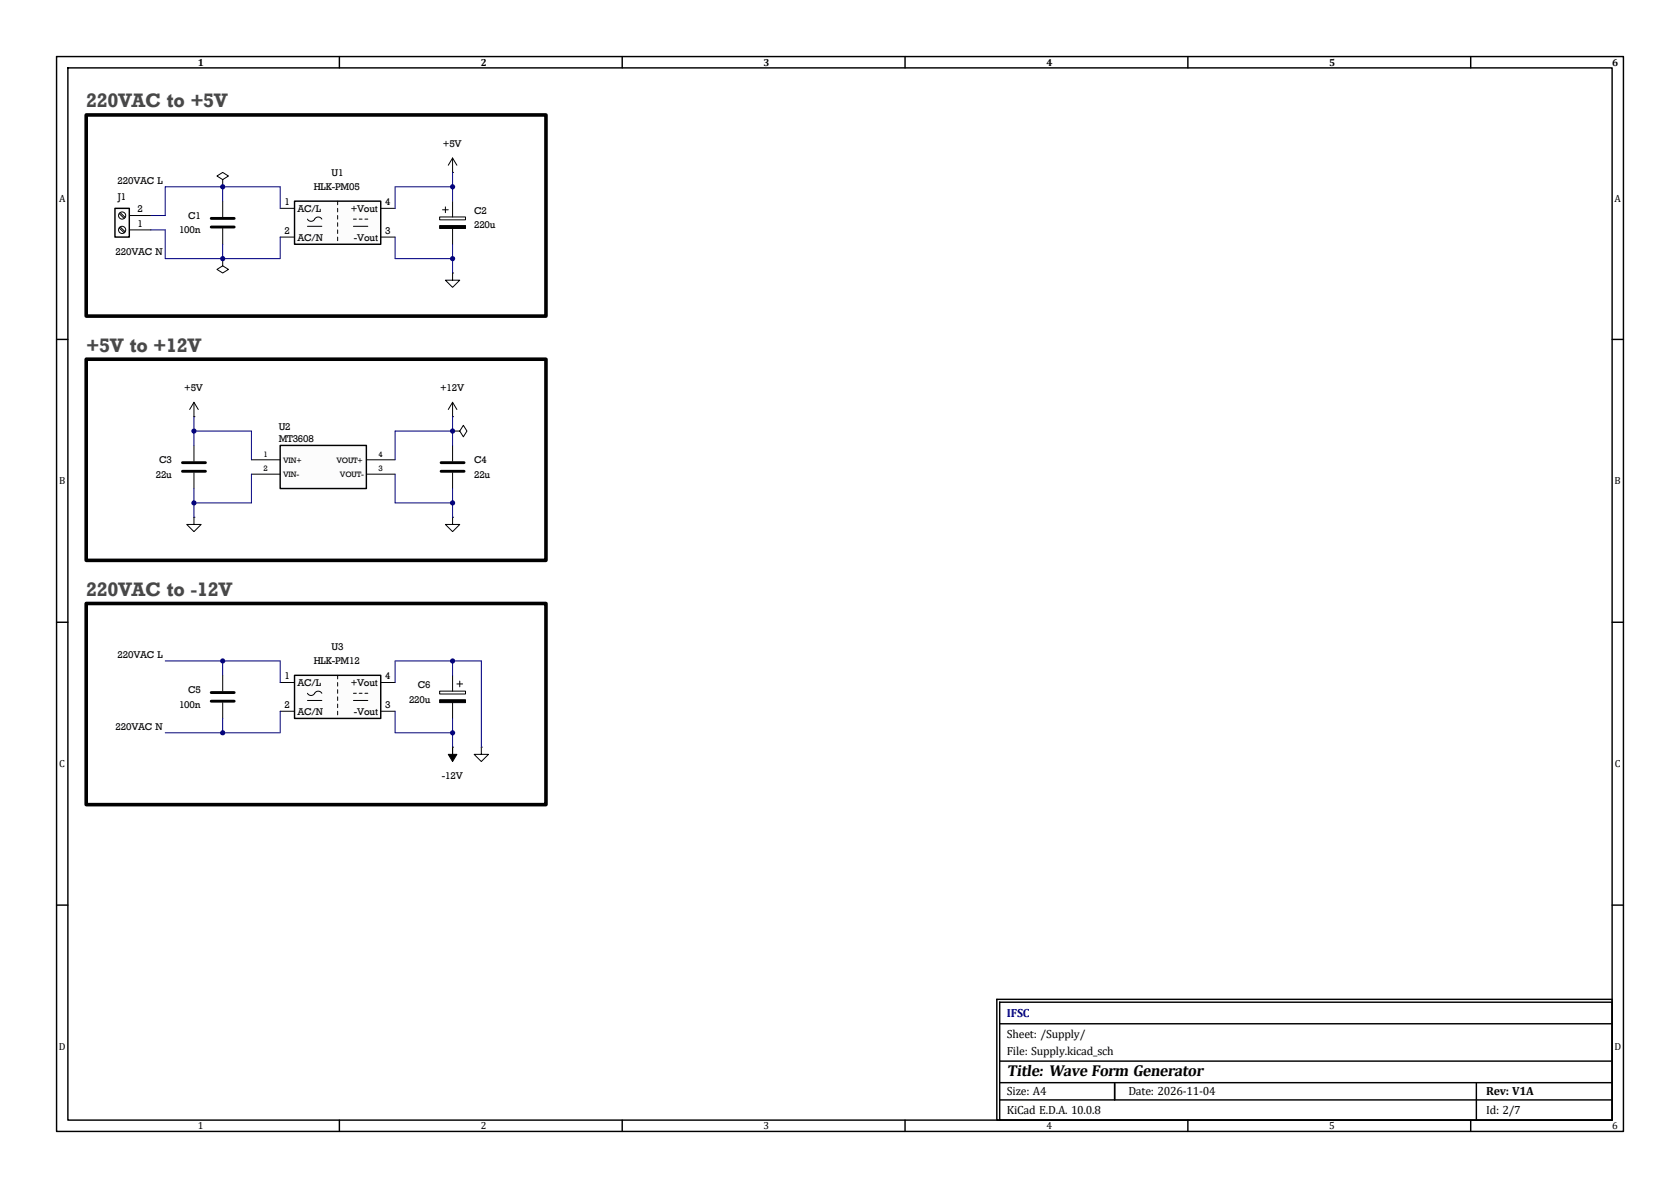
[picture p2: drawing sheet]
(kicad_sch
 (version 20260306)
 (generator "eeschema")
 (generator_version "10.0")
 (paper "A4")
 (title_block
  (title "Wave Form Generator")
  (date "2026-11-04")
  (rev "V1A")
  (company "IFSC"))
 (lib_symbols
  (symbol "Connector:Screw_Terminal_01x02"
   (pin_names
    (offset 1.016) (hide yes)) (exclude_from_sim no) (in_bom yes) (on_board yes)
   (in_pos_files yes)
   (duplicate_pin_numbers_are_jumpers no)
   (property "Reference" "J" (at 0 2.54 0) (show_name no) (do_not_autoplace no) (effects (font (size 1.27 1.27))))
   (property "Value" "Screw_Terminal_01x02" (at 0 -5.08 0) (show_name no) (do_not_autoplace no) (effects (font (size 1.27 1.27))))
   (property "Footprint" "" (at 0 0 0) (show_name no) (do_not_autoplace no) (hide yes) (effects (font (size 1.27 1.27))))
   (property "Datasheet" "" (at 0 0 0) (show_name no) (do_not_autoplace no) (hide yes) (effects (font (size 1.27 1.27))))
   (property "Description" "Generic screw terminal, single row, 01x02, script generated (kicad-library-utils/schlib/autogen/connector/)" (at 0 0 0) (show_name no) (do_not_autoplace no) (hide yes) (effects (font (size 1.27 1.27))))
   (symbol "Screw_Terminal_01x02_1_1"
    (rectangle (start -1.27 1.27) (end 1.27 -3.81) (stroke (width 0.254) (type default)) (fill (type background)))
    (polyline (pts (xy -0.5334 0.3302) (xy 0.3302 -0.508)) (stroke (width 0.1524) (type default)) (fill (type none)))
    (polyline (pts (xy -0.5334 -2.2098) (xy 0.3302 -3.048)) (stroke (width 0.1524) (type default)) (fill (type none)))
    (polyline (pts (xy -0.3556 0.508) (xy 0.508 -0.3302)) (stroke (width 0.1524) (type default)) (fill (type none)))
    (polyline (pts (xy -0.3556 -2.032) (xy 0.508 -2.8702)) (stroke (width 0.1524) (type default)) (fill (type none)))
    (circle (center 0 0) (radius 0.635) (stroke (width 0.1524) (type default)) (fill (type none)))
    (circle (center 0 -2.54) (radius 0.635) (stroke (width 0.1524) (type default)) (fill (type none)))
    (pin passive line (at -5.08 0 0) (length 3.81) (name "Pin_1" (effects (font (size 1.27 1.27)))) (number "1" (effects (font (size 1.27 1.27)))))
    (pin passive line (at -5.08 -2.54 0) (length 3.81) (name "Pin_2" (effects (font (size 1.27 1.27)))) (number "2" (effects (font (size 1.27 1.27))))))
   (embedded_fonts no))
  (symbol "Converter_ACDC:HLK-PM09" (exclude_from_sim no) (in_bom yes) (on_board yes)
   (in_pos_files yes)
   (duplicate_pin_numbers_are_jumpers no)
   (property "Reference" "U" (at 0 5.08 0) (show_name no) (do_not_autoplace no) (effects (font (size 1.27 1.27))))
   (property "Value" "HLK-PM09" (at 0 -5.08 0) (show_name no) (do_not_autoplace no) (effects (font (size 1.27 1.27))))
   (property "Footprint" "Converter_ACDC:Converter_ACDC_Hi-Link_HLK-PMxx" (at 0 -7.62 0) (show_name no) (do_not_autoplace no) (hide yes) (effects (font (size 1.27 1.27))))
   (property "Datasheet" "https://h.hlktech.com/download/ACDC%E7%94%B5%E6%BA%90%E6%A8%A1%E5%9D%973W%E7%B3%BB%E5%88%97/1/%E6%B5%B7%E5%87%8C%E7%A7%913W%E7%B3%BB%E5%88%97%E7%94%B5%E6%BA%90%E6%A8%A1%E5%9D%97%E8%A7%84%E6%A0%BC%E4%B9%A6V2.8.pdf" (at 10.16 -8.89 0) (show_name no) (do_not_autoplace no) (hide yes) (effects (font (size 1.27 1.27))))
   (property "Description" "Compact AC/DC board mount power module 3W 9V" (at 0 0 0) (show_name no) (do_not_autoplace no) (hide yes) (effects (font (size 1.27 1.27))))
   (symbol "HLK-PM09_0_1"
    (rectangle (start -7.62 3.81) (end 7.62 -3.81) (stroke (width 0.254) (type default)) (fill (type background)))
    (polyline (pts (xy -5.334 -0.635) (xy -2.794 -0.635)) (stroke (width 0) (type default)) (fill (type none)))
    (arc (start -4.064 0.635) (mid -4.699 0.2495) (end -5.334 0.635) (stroke (width 0) (type default)) (fill (type none)))
    (arc (start -4.064 0.635) (mid -3.429 1.0072) (end -2.794 0.635) (stroke (width 0) (type default)) (fill (type none)))
    (polyline (pts (xy 0 3.81) (xy 0 3.175)) (stroke (width 0) (type default)) (fill (type none)))
    (polyline (pts (xy 0 2.54) (xy 0 1.905)) (stroke (width 0) (type default)) (fill (type none)))
    (polyline (pts (xy 0 1.27) (xy 0 0.635)) (stroke (width 0) (type default)) (fill (type none)))
    (polyline (pts (xy 0 0) (xy 0 -0.635)) (stroke (width 0) (type default)) (fill (type none)))
    (polyline (pts (xy 0 -1.27) (xy 0 -1.905)) (stroke (width 0) (type default)) (fill (type none)))
    (polyline (pts (xy 0 -2.54) (xy 0 -3.175)) (stroke (width 0) (type default)) (fill (type none)))
    (polyline (pts (xy 2.794 0.635) (xy 3.302 0.635)) (stroke (width 0) (type default)) (fill (type none)))
    (polyline (pts (xy 2.794 -0.635) (xy 5.334 -0.635)) (stroke (width 0) (type default)) (fill (type none)))
    (polyline (pts (xy 3.81 0.635) (xy 4.318 0.635)) (stroke (width 0) (type default)) (fill (type none)))
    (polyline (pts (xy 4.826 0.635) (xy 5.334 0.635)) (stroke (width 0) (type default)) (fill (type none))))
   (symbol "HLK-PM09_1_1"
    (pin power_in line (at -10.16 2.54 0) (length 2.54) (name "AC/L" (effects (font (size 1.27 1.27)))) (number "1" (effects (font (size 1.27 1.27)))))
    (pin power_in line (at -10.16 -2.54 0) (length 2.54) (name "AC/N" (effects (font (size 1.27 1.27)))) (number "2" (effects (font (size 1.27 1.27)))))
    (pin power_out line (at 10.16 -2.54 180) (length 2.54) (name "-Vout" (effects (font (size 1.27 1.27)))) (number "3" (effects (font (size 1.27 1.27)))))
    (pin power_out line (at 10.16 2.54 180) (length 2.54) (name "+Vout" (effects (font (size 1.27 1.27)))) (number "4" (effects (font (size 1.27 1.27))))))
   (embedded_fonts no))
  (symbol "Device:C"
   (pin_numbers (hide yes))
   (pin_names
    (offset 0.254)) (exclude_from_sim no) (in_bom yes) (on_board yes)
   (in_pos_files yes)
   (duplicate_pin_numbers_are_jumpers no)
   (property "Reference" "C" (at 0.635 2.54 0) (show_name no) (do_not_autoplace no) (effects (font (size 1.27 1.27)) (justify left)))
   (property "Value" "C" (at 0.635 -2.54 0) (show_name no) (do_not_autoplace no) (effects (font (size 1.27 1.27)) (justify left)))
   (property "Footprint" "" (at 0.9652 -3.81 0) (show_name no) (do_not_autoplace no) (hide yes) (effects (font (size 1.27 1.27))))
   (property "Datasheet" "" (at 0 0 0) (show_name no) (do_not_autoplace no) (hide yes) (effects (font (size 1.27 1.27))))
   (property "Description" "Unpolarized capacitor" (at 0 0 0) (show_name no) (do_not_autoplace no) (hide yes) (effects (font (size 1.27 1.27))))
   (symbol "C_0_1"
    (polyline (pts (xy -2.032 0.762) (xy 2.032 0.762)) (stroke (width 0.508) (type default)) (fill (type none)))
    (polyline (pts (xy -2.032 -0.762) (xy 2.032 -0.762)) (stroke (width 0.508) (type default)) (fill (type none))))
   (symbol "C_1_1"
    (pin passive line (at 0 3.81 270) (length 2.794) (name "" (effects (font (size 1.27 1.27)))) (number "1" (effects (font (size 1.27 1.27)))))
    (pin passive line (at 0 -3.81 90) (length 2.794) (name "" (effects (font (size 1.27 1.27)))) (number "2" (effects (font (size 1.27 1.27))))))
   (embedded_fonts no))
  (symbol "Device:C_Polarized"
   (pin_numbers (hide yes))
   (pin_names
    (offset 0.254)) (exclude_from_sim no) (in_bom yes) (on_board yes)
   (in_pos_files yes)
   (duplicate_pin_numbers_are_jumpers no)
   (property "Reference" "C" (at 0.635 2.54 0) (show_name no) (do_not_autoplace no) (effects (font (size 1.27 1.27)) (justify left)))
   (property "Value" "C_Polarized" (at 0.635 -2.54 0) (show_name no) (do_not_autoplace no) (effects (font (size 1.27 1.27)) (justify left)))
   (property "Footprint" "" (at 0.9652 -3.81 0) (show_name no) (do_not_autoplace no) (hide yes) (effects (font (size 1.27 1.27))))
   (property "Datasheet" "" (at 0 0 0) (show_name no) (do_not_autoplace no) (hide yes) (effects (font (size 1.27 1.27))))
   (property "Description" "Polarized capacitor" (at 0 0 0) (show_name no) (do_not_autoplace no) (hide yes) (effects (font (size 1.27 1.27))))
   (symbol "C_Polarized_0_1"
    (rectangle (start -2.286 0.508) (end 2.286 1.016) (stroke (width 0) (type default)) (fill (type none)))
    (polyline (pts (xy -1.778 2.286) (xy -0.762 2.286)) (stroke (width 0) (type default)) (fill (type none)))
    (polyline (pts (xy -1.27 2.794) (xy -1.27 1.778)) (stroke (width 0) (type default)) (fill (type none)))
    (rectangle (start 2.286 -0.508) (end -2.286 -1.016) (stroke (width 0) (type default)) (fill (type outline))))
   (symbol "C_Polarized_1_1"
    (pin passive line (at 0 3.81 270) (length 2.794) (name "" (effects (font (size 1.27 1.27)))) (number "1" (effects (font (size 1.27 1.27)))))
    (pin passive line (at 0 -3.81 90) (length 2.794) (name "" (effects (font (size 1.27 1.27)))) (number "2" (effects (font (size 1.27 1.27))))))
   (embedded_fonts no))
  (symbol "MT3608:MT3608" (exclude_from_sim no) (in_bom yes) (on_board yes)
   (in_pos_files yes)
   (duplicate_pin_numbers_are_jumpers no)
   (property "Reference" "U" (at -7.874 7.112 0) (show_name no) (do_not_autoplace yes) (effects (font (size 1.27 1.27)) (justify left)))
   (property "Value" "MT3608" (at -7.874 5.08 0) (show_name no) (do_not_autoplace yes) (effects (font (size 1.27 1.27)) (justify left)))
   (property "Footprint" "" (at 0 0 0) (show_name no) (do_not_autoplace no) (hide yes) (effects (font (size 1.27 1.27))))
   (property "Datasheet" "" (at 0 0 0) (show_name no) (do_not_autoplace no) (hide yes) (effects (font (size 1.27 1.27))))
   (property "Description" "" (at 0 0 0) (show_name no) (do_not_autoplace no) (hide yes) (effects (font (size 1.27 1.27))))
   (symbol "MT3608_1_1"
    (rectangle (start -7.62 3.81) (end 7.62 -3.81) (stroke (width 0.254) (type solid)) (fill (type background)))
    (pin passive line (at -12.7 1.27 0) (length 5.08) (name "VIN+" (effects (font (size 1.016 1.016)))) (number "1" (effects (font (size 1.016 1.016)))))
    (pin passive line (at -12.7 -1.27 0) (length 5.08) (name "VIN-" (effects (font (size 1.016 1.016)))) (number "2" (effects (font (size 1.016 1.016)))))
    (pin passive line (at 12.7 -1.27 180) (length 5.08) (name "VOUT-" (effects (font (size 1.016 1.016)))) (number "3" (effects (font (size 1.016 1.016)))))
    (pin passive line (at 12.7 1.27 180) (length 5.08) (name "VOUT+" (effects (font (size 1.016 1.016)))) (number "4" (effects (font (size 1.016 1.016))))))
   (embedded_fonts no))
  (symbol "power:+12V"
   (power global)
   (pin_numbers (hide yes))
   (pin_names
    (offset 0) (hide yes)) (exclude_from_sim no) (in_bom yes) (on_board yes)
   (in_pos_files yes)
   (duplicate_pin_numbers_are_jumpers no)
   (property "Reference" "#PWR" (at 0 -3.81 0) (show_name no) (do_not_autoplace no) (hide yes) (effects (font (size 1.27 1.27))))
   (property "Value" "+12V" (at 0 3.556 0) (show_name no) (do_not_autoplace no) (effects (font (size 1.27 1.27))))
   (property "Footprint" "" (at 0 0 0) (show_name no) (do_not_autoplace no) (hide yes) (effects (font (size 1.27 1.27))))
   (property "Datasheet" "" (at 0 0 0) (show_name no) (do_not_autoplace no) (hide yes) (effects (font (size 1.27 1.27))))
   (property "Description" "Power symbol creates a global label with name \"+12V\"" (at 0 0 0) (show_name no) (do_not_autoplace no) (hide yes) (effects (font (size 1.27 1.27))))
   (symbol "+12V_0_1"
    (polyline (pts (xy -0.762 1.27) (xy 0 2.54)) (stroke (width 0) (type default)) (fill (type none)))
    (polyline (pts (xy 0 2.54) (xy 0.762 1.27)) (stroke (width 0) (type default)) (fill (type none)))
    (polyline (pts (xy 0 0) (xy 0 2.54)) (stroke (width 0) (type default)) (fill (type none))))
   (symbol "+12V_1_1"
    (pin power_in line (at 0 0 90) (length 0) (name "" (effects (font (size 1.27 1.27)))) (number "1" (effects (font (size 1.27 1.27))))))
   (embedded_fonts no))
  (symbol "power:+5V"
   (power global)
   (pin_numbers (hide yes))
   (pin_names
    (offset 0) (hide yes)) (exclude_from_sim no) (in_bom yes) (on_board yes)
   (in_pos_files yes)
   (duplicate_pin_numbers_are_jumpers no)
   (property "Reference" "#PWR" (at 0 -3.81 0) (show_name no) (do_not_autoplace no) (hide yes) (effects (font (size 1.27 1.27))))
   (property "Value" "+5V" (at 0 3.556 0) (show_name no) (do_not_autoplace no) (effects (font (size 1.27 1.27))))
   (property "Footprint" "" (at 0 0 0) (show_name no) (do_not_autoplace no) (hide yes) (effects (font (size 1.27 1.27))))
   (property "Datasheet" "" (at 0 0 0) (show_name no) (do_not_autoplace no) (hide yes) (effects (font (size 1.27 1.27))))
   (property "Description" "Power symbol creates a global label with name \"+5V\"" (at 0 0 0) (show_name no) (do_not_autoplace no) (hide yes) (effects (font (size 1.27 1.27))))
   (symbol "+5V_0_1"
    (polyline (pts (xy -0.762 1.27) (xy 0 2.54)) (stroke (width 0) (type default)) (fill (type none)))
    (polyline (pts (xy 0 2.54) (xy 0.762 1.27)) (stroke (width 0) (type default)) (fill (type none)))
    (polyline (pts (xy 0 0) (xy 0 2.54)) (stroke (width 0) (type default)) (fill (type none))))
   (symbol "+5V_1_1"
    (pin power_in line (at 0 0 90) (length 0) (name "" (effects (font (size 1.27 1.27)))) (number "1" (effects (font (size 1.27 1.27))))))
   (embedded_fonts no))
  (symbol "power:-12V"
   (power global)
   (pin_numbers (hide yes))
   (pin_names
    (offset 0) (hide yes)) (exclude_from_sim no) (in_bom yes) (on_board yes)
   (in_pos_files yes)
   (duplicate_pin_numbers_are_jumpers no)
   (property "Reference" "#PWR" (at 0 -3.81 0) (show_name no) (do_not_autoplace no) (hide yes) (effects (font (size 1.27 1.27))))
   (property "Value" "-12V" (at 0 3.556 0) (show_name no) (do_not_autoplace no) (effects (font (size 1.27 1.27))))
   (property "Footprint" "" (at 0 0 0) (show_name no) (do_not_autoplace no) (hide yes) (effects (font (size 1.27 1.27))))
   (property "Datasheet" "" (at 0 0 0) (show_name no) (do_not_autoplace no) (hide yes) (effects (font (size 1.27 1.27))))
   (property "Description" "Power symbol creates a global label with name \"-12V\"" (at 0 0 0) (show_name no) (do_not_autoplace no) (hide yes) (effects (font (size 1.27 1.27))))
   (symbol "-12V_0_0"
    (pin power_in line (at 0 0 90) (length 0) (name "" (effects (font (size 1.27 1.27)))) (number "1" (effects (font (size 1.27 1.27))))))
   (symbol "-12V_0_1"
    (polyline (pts (xy 0 0) (xy 0 1.27) (xy 0.762 1.27) (xy 0 2.54) (xy -0.762 1.27) (xy 0 1.27)) (stroke (width 0) (type default)) (fill (type outline))))
   (embedded_fonts no))
  (symbol "power:GND"
   (power global)
   (pin_numbers (hide yes))
   (pin_names
    (offset 0) (hide yes)) (exclude_from_sim no) (in_bom yes) (on_board yes)
   (in_pos_files yes)
   (duplicate_pin_numbers_are_jumpers no)
   (property "Reference" "#PWR" (at 0 -6.35 0) (show_name no) (do_not_autoplace no) (hide yes) (effects (font (size 1.27 1.27))))
   (property "Value" "GND" (at 0 -3.81 0) (show_name no) (do_not_autoplace no) (effects (font (size 1.27 1.27))))
   (property "Footprint" "" (at 0 0 0) (show_name no) (do_not_autoplace no) (hide yes) (effects (font (size 1.27 1.27))))
   (property "Datasheet" "" (at 0 0 0) (show_name no) (do_not_autoplace no) (hide yes) (effects (font (size 1.27 1.27))))
   (property "Description" "Power symbol creates a global label with name \"GND\" , ground" (at 0 0 0) (show_name no) (do_not_autoplace no) (hide yes) (effects (font (size 1.27 1.27))))
   (symbol "GND_0_1"
    (polyline (pts (xy 0 0) (xy 0 -1.27) (xy 1.27 -1.27) (xy 0 -2.54) (xy -1.27 -1.27) (xy 0 -1.27)) (stroke (width 0) (type default)) (fill (type none))))
   (symbol "GND_1_1"
    (pin power_in line (at 0 0 270) (length 0) (name "" (effects (font (size 1.27 1.27)))) (number "1" (effects (font (size 1.27 1.27))))))
   (embedded_fonts no))
  (symbol "power:PWR_FLAG"
   (power global)
   (pin_numbers (hide yes))
   (pin_names
    (offset 0) (hide yes)) (exclude_from_sim no) (in_bom yes) (on_board yes)
   (in_pos_files yes)
   (duplicate_pin_numbers_are_jumpers no)
   (property "Reference" "#FLG" (at 0 1.905 0) (show_name no) (do_not_autoplace no) (hide yes) (effects (font (size 1.27 1.27))))
   (property "Value" "PWR_FLAG" (at 0 3.81 0) (show_name no) (do_not_autoplace no) (effects (font (size 1.27 1.27))))
   (property "Footprint" "" (at 0 0 0) (show_name no) (do_not_autoplace no) (hide yes) (effects (font (size 1.27 1.27))))
   (property "Datasheet" "" (at 0 0 0) (show_name no) (do_not_autoplace no) (hide yes) (effects (font (size 1.27 1.27))))
   (property "Description" "Special symbol for telling ERC where power comes from" (at 0 0 0) (show_name no) (do_not_autoplace no) (hide yes) (effects (font (size 1.27 1.27))))
   (symbol "PWR_FLAG_0_0"
    (pin power_out line (at 0 0 90) (length 0) (name "" (effects (font (size 1.27 1.27)))) (number "1" (effects (font (size 1.27 1.27))))))
   (symbol "PWR_FLAG_0_1"
    (polyline (pts (xy 0 0) (xy 0 1.27) (xy -1.016 1.905) (xy 0 2.54) (xy 1.016 1.905) (xy 0 1.27)) (stroke (width 0) (type default)) (fill (type none))))
   (embedded_fonts no)))
 (rectangle
  (start 15.24 20.32)
  (end 96.52 55.88)
  (stroke (width 0.635) (type solid) (color 0 0 0 1))
  (fill (type none)))
 (rectangle
  (start 15.24 106.68)
  (end 96.52 142.24)
  (stroke (width 0.635) (type solid) (color 0 0 0 1))
  (fill (type none)))
 (rectangle
  (start 15.24 63.5)
  (end 96.52 99.06)
  (stroke (width 0.635) (type solid) (color 0 0 0 1))
  (fill (type none)))
 (text "220VAC to +5V"
  (exclude_from_sim no)
  (at 15.24 20.32 0)
  (effects (font (size 2.54 2.54) (thickness 0.381)
    (bold yes)) (justify left bottom)))
 (text "+5V to +12V"
  (exclude_from_sim no)
  (at 15.24 63.5 0)
  (effects (font (size 2.54 2.54) (thickness 0.381)
    (bold yes)) (justify left bottom)))
 (text "220VAC to -12V"
  (exclude_from_sim no)
  (at 15.24 106.68 0)
  (effects (font (size 2.54 2.54) (thickness 0.381)
    (bold yes)) (justify left bottom)))
 (junction
  (at 80.01 33.02)
  (diameter 0)
  (color 0 0 0 0))
 (junction
  (at 39.37 129.54)
  (diameter 0)
  (color 0 0 0 0))
 (junction
  (at 34.29 76.2)
  (diameter 0)
  (color 0 0 0 0))
 (junction
  (at 80.01 45.72)
  (diameter 0)
  (color 0 0 0 0))
 (junction
  (at 34.29 88.9)
  (diameter 0)
  (color 0 0 0 0))
 (junction
  (at 39.37 33.02)
  (diameter 0)
  (color 0 0 0 0))
 (junction
  (at 80.01 76.2)
  (diameter 0)
  (color 0 0 0 0))
 (junction
  (at 80.01 116.84)
  (diameter 0)
  (color 0 0 0 0))
 (junction
  (at 80.01 129.54)
  (diameter 0)
  (color 0 0 0 0))
 (junction
  (at 39.37 45.72)
  (diameter 0)
  (color 0 0 0 0))
 (junction
  (at 39.37 116.84)
  (diameter 0)
  (color 0 0 0 0))
 (junction
  (at 80.01 88.9)
  (diameter 0)
  (color 0 0 0 0))
 (wire
  (pts (xy 80.01 86.36) (xy 80.01 88.9))
  (stroke (width 0) (type default)))
 (wire
  (pts (xy 34.29 73.66) (xy 34.29 76.2))
  (stroke (width 0) (type default)))
 (wire
  (pts (xy 34.29 76.2) (xy 44.45 76.2))
  (stroke (width 0) (type default)))
 (wire
  (pts (xy 29.21 38.1) (xy 29.21 33.02))
  (stroke (width 0) (type default)))
 (wire
  (pts (xy 80.01 76.2) (xy 80.01 78.74))
  (stroke (width 0) (type default)))
 (wire
  (pts (xy 69.85 45.72) (xy 80.01 45.72))
  (stroke (width 0) (type default)))
 (wire
  (pts (xy 39.37 129.54) (xy 49.53 129.54))
  (stroke (width 0) (type default)))
 (wire
  (pts (xy 85.09 132.08) (xy 85.09 116.84))
  (stroke (width 0) (type default)))
 (wire
  (pts (xy 69.85 41.91) (xy 69.85 45.72))
  (stroke (width 0) (type default)))
 (wire
  (pts (xy 69.85 76.2) (xy 80.01 76.2))
  (stroke (width 0) (type default)))
 (wire
  (pts (xy 34.29 88.9) (xy 44.45 88.9))
  (stroke (width 0) (type default)))
 (wire
  (pts (xy 69.85 33.02) (xy 80.01 33.02))
  (stroke (width 0) (type default)))
 (wire
  (pts (xy 49.53 120.65) (xy 49.53 116.84))
  (stroke (width 0) (type default)))
 (wire
  (pts (xy 80.01 88.9) (xy 80.01 91.44))
  (stroke (width 0) (type default)))
 (wire
  (pts (xy 49.53 129.54) (xy 49.53 125.73))
  (stroke (width 0) (type default)))
 (wire
  (pts (xy 80.01 33.02) (xy 80.01 35.56))
  (stroke (width 0) (type default)))
 (wire
  (pts (xy 44.45 88.9) (xy 44.45 83.82))
  (stroke (width 0) (type default)))
 (wire
  (pts (xy 69.85 120.65) (xy 69.85 116.84))
  (stroke (width 0) (type default)))
 (wire
  (pts (xy 34.29 88.9) (xy 34.29 91.44))
  (stroke (width 0) (type default)))
 (wire
  (pts (xy 29.21 33.02) (xy 39.37 33.02))
  (stroke (width 0) (type default)))
 (wire
  (pts (xy 29.21 116.84) (xy 39.37 116.84))
  (stroke (width 0) (type default)))
 (wire
  (pts (xy 29.21 129.54) (xy 39.37 129.54))
  (stroke (width 0) (type default)))
 (wire
  (pts (xy 39.37 43.18) (xy 39.37 45.72))
  (stroke (width 0) (type default)))
 (wire
  (pts (xy 80.01 45.72) (xy 80.01 43.18))
  (stroke (width 0) (type default)))
 (wire
  (pts (xy 29.21 45.72) (xy 39.37 45.72))
  (stroke (width 0) (type default)))
 (wire
  (pts (xy 44.45 76.2) (xy 44.45 81.28))
  (stroke (width 0) (type default)))
 (wire
  (pts (xy 39.37 33.02) (xy 39.37 35.56))
  (stroke (width 0) (type default)))
 (wire
  (pts (xy 39.37 116.84) (xy 39.37 119.38))
  (stroke (width 0) (type default)))
 (wire
  (pts (xy 80.01 73.66) (xy 80.01 76.2))
  (stroke (width 0) (type default)))
 (wire
  (pts (xy 80.01 129.54) (xy 80.01 127))
  (stroke (width 0) (type default)))
 (wire
  (pts (xy 34.29 78.74) (xy 34.29 76.2))
  (stroke (width 0) (type default)))
 (wire
  (pts (xy 26.67 38.1) (xy 29.21 38.1))
  (stroke (width 0) (type default)))
 (wire
  (pts (xy 80.01 129.54) (xy 80.01 132.08))
  (stroke (width 0) (type default)))
 (wire
  (pts (xy 69.85 81.28) (xy 69.85 76.2))
  (stroke (width 0) (type default)))
 (wire
  (pts (xy 80.01 30.48) (xy 80.01 33.02))
  (stroke (width 0) (type default)))
 (wire
  (pts (xy 26.67 40.64) (xy 29.21 40.64))
  (stroke (width 0) (type default)))
 (wire
  (pts (xy 80.01 88.9) (xy 69.85 88.9))
  (stroke (width 0) (type default)))
 (wire
  (pts (xy 80.01 45.72) (xy 80.01 48.26))
  (stroke (width 0) (type default)))
 (wire
  (pts (xy 29.21 40.64) (xy 29.21 45.72))
  (stroke (width 0) (type default)))
 (wire
  (pts (xy 69.85 125.73) (xy 69.85 129.54))
  (stroke (width 0) (type default)))
 (wire
  (pts (xy 39.37 127) (xy 39.37 129.54))
  (stroke (width 0) (type default)))
 (wire
  (pts (xy 80.01 116.84) (xy 80.01 119.38))
  (stroke (width 0) (type default)))
 (wire
  (pts (xy 69.85 36.83) (xy 69.85 33.02))
  (stroke (width 0) (type default)))
 (wire
  (pts (xy 69.85 83.82) (xy 69.85 88.9))
  (stroke (width 0) (type default)))
 (wire
  (pts (xy 49.53 36.83) (xy 49.53 33.02))
  (stroke (width 0) (type default)))
 (wire
  (pts (xy 49.53 45.72) (xy 49.53 41.91))
  (stroke (width 0) (type default)))
 (wire
  (pts (xy 34.29 86.36) (xy 34.29 88.9))
  (stroke (width 0) (type default)))
 (wire
  (pts (xy 39.37 45.72) (xy 49.53 45.72))
  (stroke (width 0) (type default)))
 (wire
  (pts (xy 49.53 33.02) (xy 39.37 33.02))
  (stroke (width 0) (type default)))
 (wire
  (pts (xy 85.09 116.84) (xy 80.01 116.84))
  (stroke (width 0) (type default)))
 (wire
  (pts (xy 69.85 116.84) (xy 80.01 116.84))
  (stroke (width 0) (type default)))
 (wire
  (pts (xy 69.85 129.54) (xy 80.01 129.54))
  (stroke (width 0) (type default)))
 (wire
  (pts (xy 49.53 116.84) (xy 39.37 116.84))
  (stroke (width 0) (type default)))
 (label "220VAC L "
  (at 29.21 116.84 180)
  (effects (font (size 1.27 1.27)) (justify right bottom)))
 (label "220VAC N "
  (at 29.21 45.72 180)
  (effects (font (size 1.27 1.27)) (justify right bottom)))
 (label "220VAC L "
  (at 29.21 33.02 180)
  (effects (font (size 1.27 1.27)) (justify right bottom)))
 (label "220VAC N "
  (at 29.21 129.54 180)
  (effects (font (size 1.27 1.27)) (justify right bottom)))
 (symbol
  (lib_id "power:-12V")
  (at 80.01 132.08 180)
  (unit 1)
  (body_style 1)
  (exclude_from_sim no)
  (in_bom yes)
  (on_board yes)
  (in_pos_files yes)
  (dnp no)
  (fields_autoplaced yes)
  (property "Reference" "#PWR07" (at 80.01 128.27 0) (hide yes) (show_name no) (do_not_autoplace no) (effects (font (size 1.27 1.27))))
  (property "Value" "-12V" (at 80.01 137.16 0) (show_name no) (do_not_autoplace no) (effects (font (size 1.27 1.27))))
  (property "Footprint" "" (at 80.01 132.08 0) (hide yes) (show_name no) (do_not_autoplace no) (effects (font (size 1.27 1.27))))
  (property "Datasheet" "" (at 80.01 132.08 0) (hide yes) (show_name no) (do_not_autoplace no) (effects (font (size 1.27 1.27))))
  (property "Description" "Power symbol creates a global label with name \"-12V\"" (at 80.01 132.08 0) (hide yes) (show_name no) (do_not_autoplace no) (effects (font (size 1.27 1.27))))
  (pin "1"))
 (symbol
  (lib_id "Device:C_Polarized")
  (at 80.01 39.37 0)
  (unit 1)
  (body_style 1)
  (exclude_from_sim no)
  (in_bom yes)
  (on_board yes)
  (in_pos_files yes)
  (dnp no)
  (fields_autoplaced yes)
  (property "Reference" "C2" (at 83.82 37.2109 0) (show_name no) (do_not_autoplace no) (effects (font (size 1.27 1.27)) (justify left)))
  (property "Value" "220u" (at 83.82 39.7509 0) (show_name no) (do_not_autoplace no) (effects (font (size 1.27 1.27)) (justify left)))
  (property "Footprint" "Capacitor_THT:CP_Radial_D18.0mm_P7.50mm" (at 80.9752 43.18 0) (hide yes) (show_name no) (do_not_autoplace no) (effects (font (size 1.27 1.27))))
  (property "Datasheet" "" (at 80.01 39.37 0) (hide yes) (show_name no) (do_not_autoplace no) (effects (font (size 1.27 1.27))))
  (property "Description" "Polarized capacitor" (at 80.01 39.37 0) (hide yes) (show_name no) (do_not_autoplace no) (effects (font (size 1.27 1.27))))
  (pin "2")
  (pin "1"))
 (symbol
  (lib_id "power:+12V")
  (at 80.01 73.66 0)
  (unit 1)
  (body_style 1)
  (exclude_from_sim no)
  (in_bom yes)
  (on_board yes)
  (in_pos_files yes)
  (dnp no)
  (fields_autoplaced yes)
  (property "Reference" "#PWR04" (at 80.01 77.47 0) (hide yes) (show_name no) (do_not_autoplace no) (effects (font (size 1.27 1.27))))
  (property "Value" "+12V" (at 80.01 68.58 0) (show_name no) (do_not_autoplace no) (effects (font (size 1.27 1.27))))
  (property "Footprint" "" (at 80.01 73.66 0) (hide yes) (show_name no) (do_not_autoplace no) (effects (font (size 1.27 1.27))))
  (property "Datasheet" "" (at 80.01 73.66 0) (hide yes) (show_name no) (do_not_autoplace no) (effects (font (size 1.27 1.27))))
  (property "Description" "Power symbol creates a global label with name \"+12V\"" (at 80.01 73.66 0) (hide yes) (show_name no) (do_not_autoplace no) (effects (font (size 1.27 1.27))))
  (pin "1"))
 (symbol
  (lib_id "power:+5V")
  (at 34.29 73.66 0)
  (unit 1)
  (body_style 1)
  (exclude_from_sim no)
  (in_bom yes)
  (on_board yes)
  (in_pos_files yes)
  (dnp no)
  (fields_autoplaced yes)
  (property "Reference" "#PWR03" (at 34.29 77.47 0) (hide yes) (show_name no) (do_not_autoplace no) (effects (font (size 1.27 1.27))))
  (property "Value" "+5V" (at 34.29 68.58 0) (show_name no) (do_not_autoplace no) (effects (font (size 1.27 1.27))))
  (property "Footprint" "" (at 34.29 73.66 0) (hide yes) (show_name no) (do_not_autoplace no) (effects (font (size 1.27 1.27))))
  (property "Datasheet" "" (at 34.29 73.66 0) (hide yes) (show_name no) (do_not_autoplace no) (effects (font (size 1.27 1.27))))
  (property "Description" "Power symbol creates a global label with name \"+5V\"" (at 34.29 73.66 0) (hide yes) (show_name no) (do_not_autoplace no) (effects (font (size 1.27 1.27))))
  (pin "1"))
 (symbol
  (lib_id "power:GND")
  (at 80.01 48.26 0)
  (unit 1)
  (body_style 1)
  (exclude_from_sim no)
  (in_bom yes)
  (on_board yes)
  (in_pos_files yes)
  (dnp no)
  (fields_autoplaced yes)
  (property "Reference" "#PWR02" (at 80.01 54.61 0) (hide yes) (show_name no) (do_not_autoplace no) (effects (font (size 1.27 1.27))))
  (property "Value" "GND" (at 80.01 53.34 0) (hide yes) (show_name no) (do_not_autoplace no) (effects (font (size 1.27 1.27))))
  (property "Footprint" "" (at 80.01 48.26 0) (hide yes) (show_name no) (do_not_autoplace no) (effects (font (size 1.27 1.27))))
  (property "Datasheet" "" (at 80.01 48.26 0) (hide yes) (show_name no) (do_not_autoplace no) (effects (font (size 1.27 1.27))))
  (property "Description" "Power symbol creates a global label with name \"GND\" , ground" (at 80.01 48.26 0) (hide yes) (show_name no) (do_not_autoplace no) (effects (font (size 1.27 1.27))))
  (pin "1"))
 (symbol
  (lib_id "power:+5V")
  (at 80.01 30.48 0)
  (unit 1)
  (body_style 1)
  (exclude_from_sim no)
  (in_bom yes)
  (on_board yes)
  (in_pos_files yes)
  (dnp no)
  (fields_autoplaced yes)
  (property "Reference" "#PWR01" (at 80.01 34.29 0) (hide yes) (show_name no) (do_not_autoplace no) (effects (font (size 1.27 1.27))))
  (property "Value" "+5V" (at 80.01 25.4 0) (show_name no) (do_not_autoplace no) (effects (font (size 1.27 1.27))))
  (property "Footprint" "" (at 80.01 30.48 0) (hide yes) (show_name no) (do_not_autoplace no) (effects (font (size 1.27 1.27))))
  (property "Datasheet" "" (at 80.01 30.48 0) (hide yes) (show_name no) (do_not_autoplace no) (effects (font (size 1.27 1.27))))
  (property "Description" "Power symbol creates a global label with name \"+5V\"" (at 80.01 30.48 0) (hide yes) (show_name no) (do_not_autoplace no) (effects (font (size 1.27 1.27))))
  (pin "1"))
 (symbol
  (lib_id "Device:C")
  (at 39.37 123.19 0)
  (mirror y)
  (unit 1)
  (body_style 1)
  (exclude_from_sim no)
  (in_bom yes)
  (on_board yes)
  (in_pos_files yes)
  (dnp no)
  (property "Reference" "C5" (at 35.56 121.9199 0) (show_name no) (do_not_autoplace no) (effects (font (size 1.27 1.27)) (justify left)))
  (property "Value" "100n" (at 35.56 124.4599 0) (show_name no) (do_not_autoplace no) (effects (font (size 1.27 1.27)) (justify left)))
  (property "Footprint" "Capacitor_THT:C_Rect_L11.0mm_W2.8mm_P10.00mm_MKT" (at 38.4048 127 0) (hide yes) (show_name no) (do_not_autoplace no) (effects (font (size 1.27 1.27))))
  (property "Datasheet" "" (at 39.37 123.19 0) (hide yes) (show_name no) (do_not_autoplace no) (effects (font (size 1.27 1.27))))
  (property "Description" "Unpolarized capacitor" (at 39.37 123.19 0) (hide yes) (show_name no) (do_not_autoplace no) (effects (font (size 1.27 1.27))))
  (pin "2")
  (pin "1"))
 (symbol
  (lib_id "MT3608:MT3608")
  (at 57.15 82.55 0)
  (unit 1)
  (body_style 1)
  (exclude_from_sim no)
  (in_bom yes)
  (on_board yes)
  (in_pos_files yes)
  (dnp no)
  (fields_autoplaced yes)
  (property "Reference" "U2" (at 49.276 75.438 0) (show_name no) (do_not_autoplace yes) (effects (font (size 1.27 1.27)) (justify left)))
  (property "Value" "MT3608" (at 49.276 77.47 0) (show_name no) (do_not_autoplace yes) (effects (font (size 1.27 1.27)) (justify left)))
  (property "Footprint" "MT3608_Module:MT3608_Module" (at 57.15 82.55 0) (hide yes) (show_name no) (do_not_autoplace no) (effects (font (size 1.27 1.27))))
  (property "Datasheet" "" (at 57.15 82.55 0) (hide yes) (show_name no) (do_not_autoplace no) (effects (font (size 1.27 1.27))))
  (property "Description" "" (at 57.15 82.55 0) (hide yes) (show_name no) (do_not_autoplace no) (effects (font (size 1.27 1.27))))
  (pin "1")
  (pin "2")
  (pin "3")
  (pin "4"))
 (symbol
  (lib_id "Converter_ACDC:HLK-PM09")
  (at 59.69 39.37 0)
  (unit 1)
  (body_style 1)
  (exclude_from_sim no)
  (in_bom yes)
  (on_board yes)
  (in_pos_files yes)
  (dnp no)
  (fields_autoplaced yes)
  (property "Reference" "U1" (at 59.69 30.48 0) (show_name no) (do_not_autoplace no) (effects (font (size 1.27 1.27))))
  (property "Value" "HLK-PM05" (at 59.69 33.02 0) (show_name no) (do_not_autoplace no) (effects (font (size 1.27 1.27))))
  (property "Footprint" "Converter_ACDC:Converter_ACDC_Hi-Link_HLK-PMxx" (at 59.69 46.99 0) (hide yes) (show_name no) (do_not_autoplace no) (effects (font (size 1.27 1.27))))
  (property "Datasheet" "https://h.hlktech.com/download/ACDC%E7%94%B5%E6%BA%90%E6%A8%A1%E5%9D%973W%E7%B3%BB%E5%88%97/1/%E6%B5%B7%E5%87%8C%E7%A7%913W%E7%B3%BB%E5%88%97%E7%94%B5%E6%BA%90%E6%A8%A1%E5%9D%97%E8%A7%84%E6%A0%BC%E4%B9%A6V2.8.pdf" (at 69.85 48.26 0) (hide yes) (show_name no) (do_not_autoplace no) (effects (font (size 1.27 1.27))))
  (property "Description" "Compact AC/DC board mount power module 3W 9V" (at 59.69 39.37 0) (hide yes) (show_name no) (do_not_autoplace no) (effects (font (size 1.27 1.27))))
  (pin "4")
  (pin "2")
  (pin "1")
  (pin "3"))
 (symbol
  (lib_id "Converter_ACDC:HLK-PM09")
  (at 59.69 123.19 0)
  (unit 1)
  (body_style 1)
  (exclude_from_sim no)
  (in_bom yes)
  (on_board yes)
  (in_pos_files yes)
  (dnp no)
  (fields_autoplaced yes)
  (property "Reference" "U3" (at 59.69 114.3 0) (show_name no) (do_not_autoplace no) (effects (font (size 1.27 1.27))))
  (property "Value" "HLK-PM12" (at 59.69 116.84 0) (show_name no) (do_not_autoplace no) (effects (font (size 1.27 1.27))))
  (property "Footprint" "Converter_ACDC:Converter_ACDC_Hi-Link_HLK-PMxx" (at 59.69 130.81 0) (hide yes) (show_name no) (do_not_autoplace no) (effects (font (size 1.27 1.27))))
  (property "Datasheet" "https://h.hlktech.com/download/ACDC%E7%94%B5%E6%BA%90%E6%A8%A1%E5%9D%973W%E7%B3%BB%E5%88%97/1/%E6%B5%B7%E5%87%8C%E7%A7%913W%E7%B3%BB%E5%88%97%E7%94%B5%E6%BA%90%E6%A8%A1%E5%9D%97%E8%A7%84%E6%A0%BC%E4%B9%A6V2.8.pdf" (at 69.85 132.08 0) (hide yes) (show_name no) (do_not_autoplace no) (effects (font (size 1.27 1.27))))
  (property "Description" "Compact AC/DC board mount power module 3W 9V" (at 59.69 123.19 0) (hide yes) (show_name no) (do_not_autoplace no) (effects (font (size 1.27 1.27))))
  (pin "4")
  (pin "2")
  (pin "1")
  (pin "3"))
 (symbol
  (lib_id "Device:C")
  (at 39.37 39.37 0)
  (mirror y)
  (unit 1)
  (body_style 1)
  (exclude_from_sim no)
  (in_bom yes)
  (on_board yes)
  (in_pos_files yes)
  (dnp no)
  (property "Reference" "C1" (at 35.56 38.0999 0) (show_name no) (do_not_autoplace no) (effects (font (size 1.27 1.27)) (justify left)))
  (property "Value" "100n" (at 35.56 40.6399 0) (show_name no) (do_not_autoplace no) (effects (font (size 1.27 1.27)) (justify left)))
  (property "Footprint" "Capacitor_THT:C_Rect_L11.0mm_W2.8mm_P10.00mm_MKT" (at 38.4048 43.18 0) (hide yes) (show_name no) (do_not_autoplace no) (effects (font (size 1.27 1.27))))
  (property "Datasheet" "" (at 39.37 39.37 0) (hide yes) (show_name no) (do_not_autoplace no) (effects (font (size 1.27 1.27))))
  (property "Description" "Unpolarized capacitor" (at 39.37 39.37 0) (hide yes) (show_name no) (do_not_autoplace no) (effects (font (size 1.27 1.27))))
  (pin "2")
  (pin "1"))
 (symbol
  (lib_id "Device:C")
  (at 34.29 82.55 0)
  (unit 1)
  (body_style 1)
  (exclude_from_sim no)
  (in_bom yes)
  (on_board yes)
  (in_pos_files yes)
  (dnp no)
  (property "Reference" "C3" (at 30.48 81.2799 0) (show_name no) (do_not_autoplace no) (effects (font (size 1.27 1.27)) (justify right)))
  (property "Value" "22u" (at 30.48 83.8199 0) (show_name no) (do_not_autoplace no) (effects (font (size 1.27 1.27)) (justify right)))
  (property "Footprint" "Capacitor_THT:CP_Radial_D12.5mm_P5.00mm" (at 35.2552 86.36 0) (hide yes) (show_name no) (do_not_autoplace no) (effects (font (size 1.27 1.27))))
  (property "Datasheet" "" (at 34.29 82.55 0) (hide yes) (show_name no) (do_not_autoplace no) (effects (font (size 1.27 1.27))))
  (property "Description" "Unpolarized capacitor" (at 34.29 82.55 0) (hide yes) (show_name no) (do_not_autoplace no) (effects (font (size 1.27 1.27))))
  (pin "1")
  (pin "2"))
 (symbol
  (lib_id "Device:C")
  (at 80.01 82.55 0)
  (unit 1)
  (body_style 1)
  (exclude_from_sim no)
  (in_bom yes)
  (on_board yes)
  (in_pos_files yes)
  (dnp no)
  (fields_autoplaced yes)
  (property "Reference" "C4" (at 83.82 81.2799 0) (show_name no) (do_not_autoplace no) (effects (font (size 1.27 1.27)) (justify left)))
  (property "Value" "22u" (at 83.82 83.8199 0) (show_name no) (do_not_autoplace no) (effects (font (size 1.27 1.27)) (justify left)))
  (property "Footprint" "Capacitor_THT:CP_Radial_D12.5mm_P5.00mm" (at 80.9752 86.36 0) (hide yes) (show_name no) (do_not_autoplace no) (effects (font (size 1.27 1.27))))
  (property "Datasheet" "" (at 80.01 82.55 0) (hide yes) (show_name no) (do_not_autoplace no) (effects (font (size 1.27 1.27))))
  (property "Description" "Unpolarized capacitor" (at 80.01 82.55 0) (hide yes) (show_name no) (do_not_autoplace no) (effects (font (size 1.27 1.27))))
  (pin "1")
  (pin "2"))
 (symbol
  (lib_id "Connector:Screw_Terminal_01x02")
  (at 21.59 40.64 180)
  (unit 1)
  (body_style 1)
  (exclude_from_sim no)
  (in_bom yes)
  (on_board yes)
  (in_pos_files yes)
  (dnp no)
  (property "Reference" "J1" (at 21.59 34.798 0) (show_name no) (do_not_autoplace no) (effects (font (size 1.27 1.27))))
  (property "Value" "Screw_Terminal_01x02" (at 21.59 34.29 0) (hide yes) (show_name no) (do_not_autoplace no) (effects (font (size 1.27 1.27))))
  (property "Footprint" "TerminalBlock:TerminalBlock_MaiXu_MX126-5.0-02P_1x02_P5.00mm" (at 21.59 40.64 0) (hide yes) (show_name no) (do_not_autoplace no) (effects (font (size 1.27 1.27))))
  (property "Datasheet" "" (at 21.59 40.64 0) (hide yes) (show_name no) (do_not_autoplace no) (effects (font (size 1.27 1.27))))
  (property "Description" "Generic screw terminal, single row, 01x02, script generated (kicad-library-utils/schlib/autogen/connector/)" (at 21.59 40.64 0) (hide yes) (show_name no) (do_not_autoplace no) (effects (font (size 1.27 1.27))))
  (pin "2")
  (pin "1"))
 (symbol
  (lib_id "Device:C_Polarized")
  (at 80.01 123.19 0)
  (mirror y)
  (unit 1)
  (body_style 1)
  (exclude_from_sim no)
  (in_bom yes)
  (on_board yes)
  (in_pos_files yes)
  (dnp no)
  (property "Reference" "C6" (at 76.2 121.0309 0) (show_name no) (do_not_autoplace no) (effects (font (size 1.27 1.27)) (justify left)))
  (property "Value" "220u" (at 76.2 123.5709 0) (show_name no) (do_not_autoplace no) (effects (font (size 1.27 1.27)) (justify left)))
  (property "Footprint" "Capacitor_THT:CP_Radial_D18.0mm_P7.50mm" (at 79.0448 127 0) (hide yes) (show_name no) (do_not_autoplace no) (effects (font (size 1.27 1.27))))
  (property "Datasheet" "" (at 80.01 123.19 0) (hide yes) (show_name no) (do_not_autoplace no) (effects (font (size 1.27 1.27))))
  (property "Description" "Polarized capacitor" (at 80.01 123.19 0) (hide yes) (show_name no) (do_not_autoplace no) (effects (font (size 1.27 1.27))))
  (pin "2")
  (pin "1"))
 (symbol
  (lib_id "power:GND")
  (at 34.29 91.44 0)
  (unit 1)
  (body_style 1)
  (exclude_from_sim no)
  (in_bom yes)
  (on_board yes)
  (in_pos_files yes)
  (dnp no)
  (fields_autoplaced yes)
  (property "Reference" "#PWR05" (at 34.29 97.79 0) (hide yes) (show_name no) (do_not_autoplace no) (effects (font (size 1.27 1.27))))
  (property "Value" "GND" (at 34.29 96.52 0) (hide yes) (show_name no) (do_not_autoplace no) (effects (font (size 1.27 1.27))))
  (property "Footprint" "" (at 34.29 91.44 0) (hide yes) (show_name no) (do_not_autoplace no) (effects (font (size 1.27 1.27))))
  (property "Datasheet" "" (at 34.29 91.44 0) (hide yes) (show_name no) (do_not_autoplace no) (effects (font (size 1.27 1.27))))
  (property "Description" "Power symbol creates a global label with name \"GND\" , ground" (at 34.29 91.44 0) (hide yes) (show_name no) (do_not_autoplace no) (effects (font (size 1.27 1.27))))
  (pin "1"))
 (symbol
  (lib_id "power:PWR_FLAG")
  (at 80.01 76.2 270)
  (unit 1)
  (body_style 1)
  (exclude_from_sim no)
  (in_bom yes)
  (on_board yes)
  (in_pos_files yes)
  (dnp no)
  (fields_autoplaced yes)
  (property "Reference" "#FLG03" (at 81.915 76.2 0) (hide yes) (show_name no) (do_not_autoplace no) (effects (font (size 1.27 1.27))))
  (property "Value" "PWR_FLAG" (at 85.09 76.2 0) (hide yes) (show_name no) (do_not_autoplace no) (effects (font (size 1.27 1.27))))
  (property "Footprint" "" (at 80.01 76.2 0) (hide yes) (show_name no) (do_not_autoplace no) (effects (font (size 1.27 1.27))))
  (property "Datasheet" "" (at 80.01 76.2 0) (hide yes) (show_name no) (do_not_autoplace no) (effects (font (size 1.27 1.27))))
  (property "Description" "Special symbol for telling ERC where power comes from" (at 80.01 76.2 0) (hide yes) (show_name no) (do_not_autoplace no) (effects (font (size 1.27 1.27))))
  (pin "1"))
 (symbol
  (lib_id "power:GND")
  (at 80.01 91.44 0)
  (unit 1)
  (body_style 1)
  (exclude_from_sim no)
  (in_bom yes)
  (on_board yes)
  (in_pos_files yes)
  (dnp no)
  (fields_autoplaced yes)
  (property "Reference" "#PWR06" (at 80.01 97.79 0) (hide yes) (show_name no) (do_not_autoplace no) (effects (font (size 1.27 1.27))))
  (property "Value" "GND" (at 80.01 96.52 0) (hide yes) (show_name no) (do_not_autoplace no) (effects (font (size 1.27 1.27))))
  (property "Footprint" "" (at 80.01 91.44 0) (hide yes) (show_name no) (do_not_autoplace no) (effects (font (size 1.27 1.27))))
  (property "Datasheet" "" (at 80.01 91.44 0) (hide yes) (show_name no) (do_not_autoplace no) (effects (font (size 1.27 1.27))))
  (property "Description" "Power symbol creates a global label with name \"GND\" , ground" (at 80.01 91.44 0) (hide yes) (show_name no) (do_not_autoplace no) (effects (font (size 1.27 1.27))))
  (pin "1"))
 (symbol
  (lib_id "power:PWR_FLAG")
  (at 39.37 45.72 180)
  (unit 1)
  (body_style 1)
  (exclude_from_sim no)
  (in_bom yes)
  (on_board yes)
  (in_pos_files yes)
  (dnp no)
  (fields_autoplaced yes)
  (property "Reference" "#FLG02" (at 39.37 47.625 0) (hide yes) (show_name no) (do_not_autoplace no) (effects (font (size 1.27 1.27))))
  (property "Value" "PWR_FLAG" (at 39.37 50.8 0) (hide yes) (show_name no) (do_not_autoplace no) (effects (font (size 1.27 1.27))))
  (property "Footprint" "" (at 39.37 45.72 0) (hide yes) (show_name no) (do_not_autoplace no) (effects (font (size 1.27 1.27))))
  (property "Datasheet" "" (at 39.37 45.72 0) (hide yes) (show_name no) (do_not_autoplace no) (effects (font (size 1.27 1.27))))
  (property "Description" "Special symbol for telling ERC where power comes from" (at 39.37 45.72 0) (hide yes) (show_name no) (do_not_autoplace no) (effects (font (size 1.27 1.27))))
  (pin "1"))
 (symbol
  (lib_id "power:PWR_FLAG")
  (at 39.37 33.02 0)
  (unit 1)
  (body_style 1)
  (exclude_from_sim no)
  (in_bom yes)
  (on_board yes)
  (in_pos_files yes)
  (dnp no)
  (fields_autoplaced yes)
  (property "Reference" "#FLG01" (at 39.37 31.115 0) (hide yes) (show_name no) (do_not_autoplace no) (effects (font (size 1.27 1.27))))
  (property "Value" "PWR_FLAG" (at 39.37 27.94 0) (hide yes) (show_name no) (do_not_autoplace no) (effects (font (size 1.27 1.27))))
  (property "Footprint" "" (at 39.37 33.02 0) (hide yes) (show_name no) (do_not_autoplace no) (effects (font (size 1.27 1.27))))
  (property "Datasheet" "" (at 39.37 33.02 0) (hide yes) (show_name no) (do_not_autoplace no) (effects (font (size 1.27 1.27))))
  (property "Description" "Special symbol for telling ERC where power comes from" (at 39.37 33.02 0) (hide yes) (show_name no) (do_not_autoplace no) (effects (font (size 1.27 1.27))))
  (pin "1"))
 (symbol
  (lib_id "power:GND")
  (at 85.09 132.08 0)
  (unit 1)
  (body_style 1)
  (exclude_from_sim no)
  (in_bom yes)
  (on_board yes)
  (in_pos_files yes)
  (dnp no)
  (fields_autoplaced yes)
  (property "Reference" "#PWR08" (at 85.09 138.43 0) (hide yes) (show_name no) (do_not_autoplace no) (effects (font (size 1.27 1.27))))
  (property "Value" "GND" (at 85.09 137.16 0) (hide yes) (show_name no) (do_not_autoplace no) (effects (font (size 1.27 1.27))))
  (property "Footprint" "" (at 85.09 132.08 0) (hide yes) (show_name no) (do_not_autoplace no) (effects (font (size 1.27 1.27))))
  (property "Datasheet" "" (at 85.09 132.08 0) (hide yes) (show_name no) (do_not_autoplace no) (effects (font (size 1.27 1.27))))
  (property "Description" "Power symbol creates a global label with name \"GND\" , ground" (at 85.09 132.08 0) (hide yes) (show_name no) (do_not_autoplace no) (effects (font (size 1.27 1.27))))
  (pin "1")))
